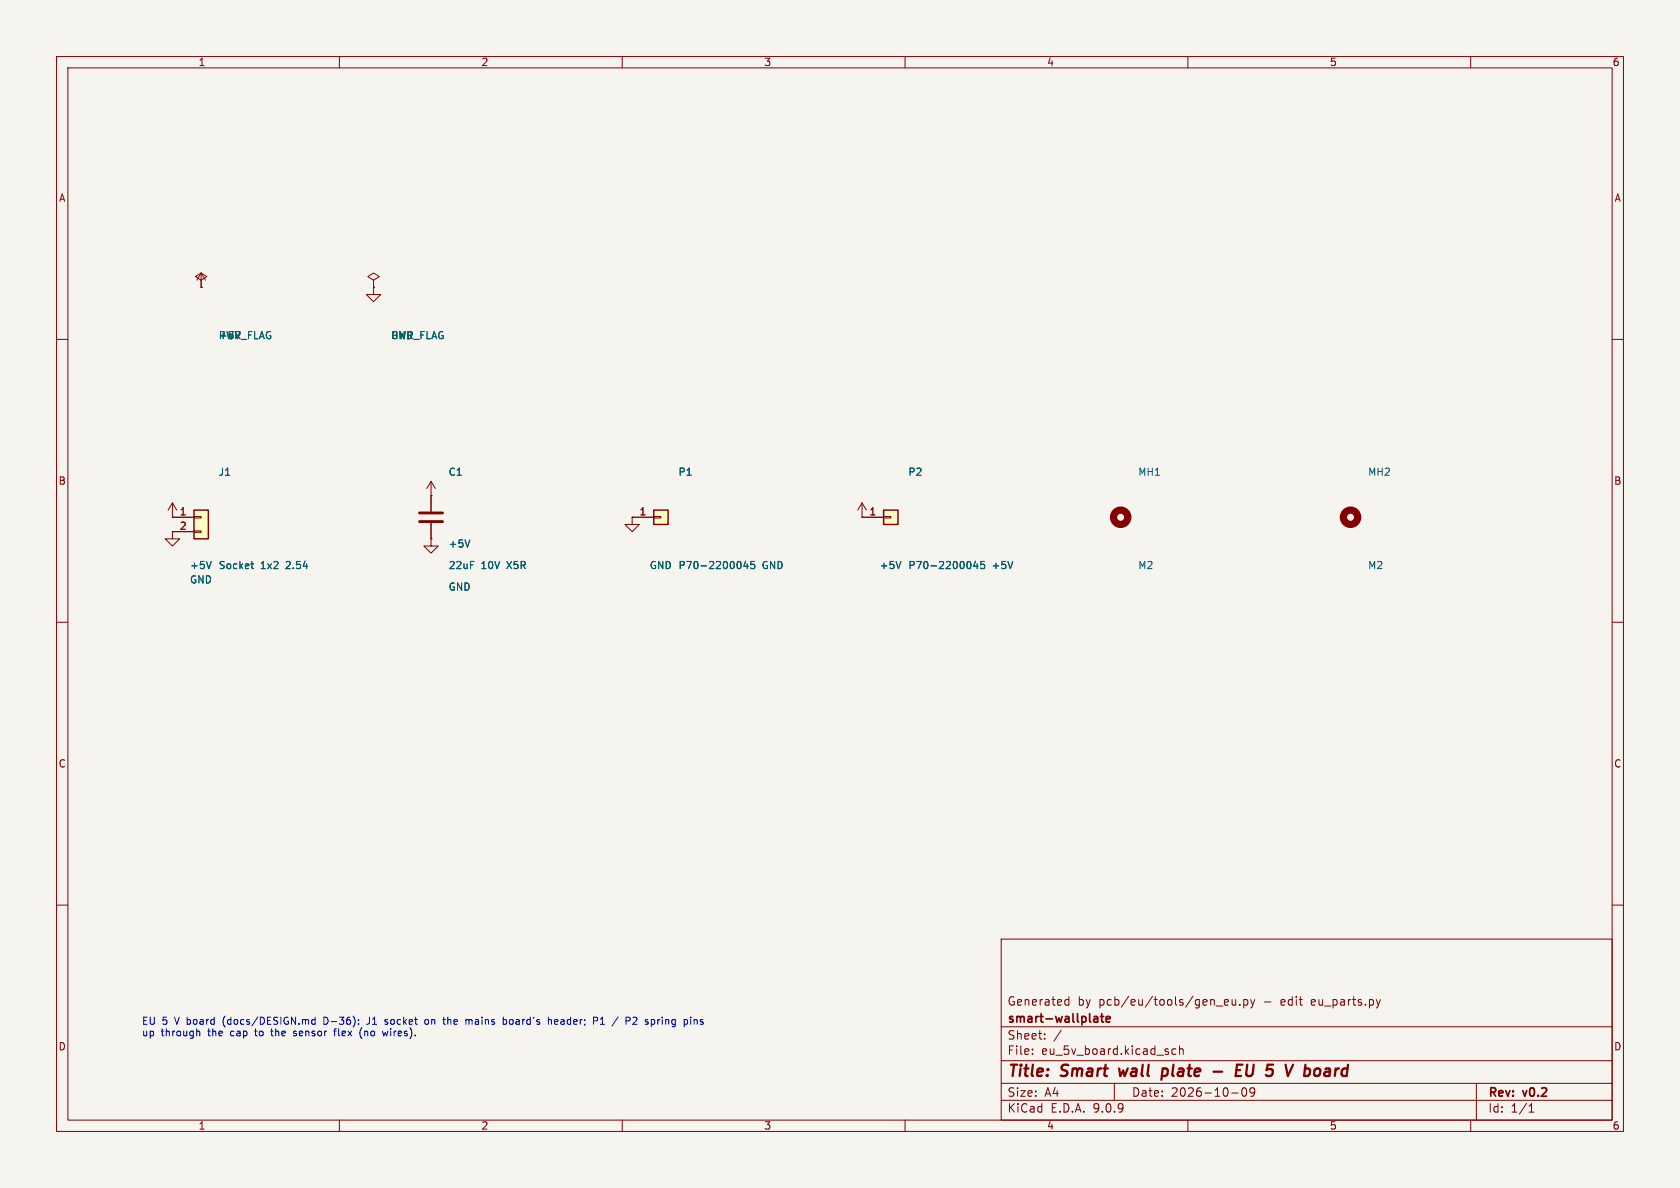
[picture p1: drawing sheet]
<svg xmlns="http://www.w3.org/2000/svg" width="297mm" height="210mm" viewBox="0 0 297 210" stroke-linecap="round" stroke-linejoin="round" font-family="sans-serif">
<path d="M0 0h297v210h-297z" fill="#f5f4ef" stroke="#f5f4ef" stroke-width=".18"/>
<g fill="none" stroke="#840000" stroke-width=".18">
<path d="M10 10h277v190h-277zM12 12h273v186h-273zM60 10v2M110 10v2M160 10v2M210 10v2M260 10v2M10 60h2M285 60h2M10 110h2M285 110h2M10 160h2"/>
<path d="M177 166h108v32h-108zM188.4 176.8h.6M188.4 177.6h.6M189 176.2v1.5M216.5 177.6h.6M216.5 176.8l.5-.1 .2 .4-.7 .1M217.8 176.7l.1 .9 .3 .1 .3-.1M218.5 176.7v1M219.2 177.6v.1M219.9 176.8l.4-.1 .3 .3v.4l-.1 .2h-.6M219.9 176.7v1.5M221.1 176.7l.4 1"/>
<path d="M221.5 177.7l-.2 .4-.2 .1M221.8 176.7l-.3 1M244 176.7l-.3 1M285 160h2M60 198v2M110 198v2M160 198v2M177 194.5h108M177 191.5h108M177 187.5h108M177 181.5h108M182.5 186.3v.1"/>
<path d="M182.5 185.5v.1M184.7 183.6v.1M184.7 182.8v.1M187.6 182.1l-1.3 2M197 191.5v3M207.9 185.5l-.4-.1-.3 .3v.4l.1 .2h.6M208.5 185.5l.2-.1 .4 .1 .1 .9M208.5 184.9v1.5M210 198v2M217.7 193.2h1.2M219.7 192.4l.2-.1a.81 .81 0 0 1 .6 .6 .81 .81 0 0 1-.3 .8l-.2 .1a.81 .81 0 0 1-.3-1.4zM221.8 192.9l-.3 .3h-.3l-.2-.3 .1-.5 .4-.1 .2 .1a.99 .99 0 0 1-.3 1.4h-.3"/>
<path d="M260 198v2M261 191.5v6.5M270.3 196.6h.9M270.3 195.5l.4-.4v1.5"/>
</g>
<path d="M197.8 188.9l.3 1.3 .5-.9M205.4 190.1l.2 .1 .6-.1M205.6 189l.2-.1 .5 .1M205.6 188.9l-.3 2M214.5 189.4h1.6M218.6 189.2h.6M219.6 188.2h-.9l-.3 2h1M220.5 188.2l-.2 1.6 .2 .3 .5 .1M230.7 189l.2-.1 .6 .1 .1 .3-.1 .5a.66 .66 0 0 1-.9 .3M230.8 188.2l-.3 2" fill="none" stroke="#840000" stroke-width=".4"/>
<path d="M193.8 179.7l.3 .2v.8M194.6 179.7h.5M194.8 179.2v1.3l.3 .2M194.1 180.6l-.5 .1M194.1 180l-.5 .1M195.6 180.2l.7-.2-.1-.2-.4-.1-.2 .2v.7h.6" fill="none" stroke="#840000" stroke-width=".3"/>
<path d="M156.2 90.2h2.5v2.5h-2.5z" fill="#ffffc2"/>
<path d="M156.2 90.2h2.5v2.5h-2.5z" fill="none" stroke="#840000" stroke-width=".25"/>
<g fill="none" stroke="#840000" stroke-width=".18">
<path d="M35.6 49.5l1-.6-1-.6-1.1 .6 1.1 .6v1.3M35.6 50.8h.1M35.6 48.3l-.8 1.2M35.6 48.3l.7 1.2M35.6 48.3v2.5M66 50.8v1.3h1.3l-1.3 1.2-1.2-1.2h1.2M66 50.8h.1M66 49.5l1.1-.6-1.1-.6-1 .6 1 .6v1.3M30.5 91.4h.1M30.5 88.9l-.8 1.3M30.5 88.9l.7 1.3M30.5 88.9v2.5"/>
<path d="M76.2 87.6h.1M76.2 85.1v5.3M76.2 92.5v2.8M76.2 85.1l-.8 1.3M76.2 85.1l.8 1.3M152.4 91.4h3.8M156.2 91.3h1.3v.3h-1.3z"/>
</g>
<path d="M37.3 99.2l-.4 1.3M83.1 95.4l-.5 1.3M171.6 99.5v.8M172.4 99.2l-.3 .9h.8M172.7 99.7v.8M174 99.2h-.6v.7l.1-.2 .5 .1 .1 .2-.1 .4-.2 .1-.4-.1" fill="none" stroke="#006464" stroke-width=".18"/>
<path d="M74.2 90.7h4M74.2 92.2h4" fill="none" stroke="#840000" stroke-width=".51"/>
<path d="M34.3 90.2h2.5v5.1h-2.5z" fill="#ffffc2"/>
<path d="M34.3 90.2h2.5v5.1h-2.5z" fill="none" stroke="#840000" stroke-width=".25"/>
<path d="M30.5 91.4h3.8M30.5 94h3.8M34.3 91.3h1.3v.3h-1.3zM34.3 93.9h1.3v.2h-1.3zM76.2 95.3v1.2h1.3l-1.3 1.3-1.3-1.3h1.3M76.2 95.3h.1" fill="none" stroke="#840000" stroke-width=".18"/>
<path d="M44.4 99.7h.4M44.5 100.3l.3 .2" fill="none" stroke="#006464" stroke-width=".18"/>
<g fill="none" stroke="#840000" stroke-width="1.3">
<circle cx="198.1" cy="91.4" r="1.27"/>
<circle cx="238.8" cy="91.4" r="1.27"/>
</g>
<path d="M115.6 90.2h2.5v2.5h-2.5z" fill="#ffffc2"/>
<path d="M115.6 90.2h2.5v2.5h-2.5z" fill="none" stroke="#840000" stroke-width=".25"/>
<g fill="none" stroke="#840000" stroke-width=".18">
<path d="M35.6 50.8h.1M66 50.8h.1M30.5 94v1.3h1.2l-1.2 1.2-1.3-1.2h1.3M30.5 94h.1M30.5 91.4h.1M30.5 91.4h3.8M30.5 94h3.8M76.2 95.3h.1M76.2 87.6h.1M76.2 87.6v2.8M76.2 92.5v2.8M111.8 91.4v1.3h1.2l-1.2 1.3-1.3-1.3h1.3"/>
<path d="M111.8 91.4h.1M111.8 91.4h3.8M115.6 91.3h1.2v.3h-1.2zM152.4 91.4h.1M152.4 91.4h3.8M152.4 88.9l-.8 1.3M152.4 88.9l.8 1.3M152.4 88.9v2.5"/>
</g>
<g fill="none" stroke="#006464" stroke-width=".18">
<path d="M37.3 99.2l-.4 1.3M44.4 99.7h.4M83.1 95.4l-.5 1.3M131 99.5v.8M131.8 99.2l-.3 .9h.8M132.1 99.7v.8M133.4 99.2h-.6l-.1 .7 .2-.2 .4 .1 .1 .2v.4l-.2 .1-.5-.1M159.3 99.2l-.5 1.3M171.6 99.5v.8M172.4 99.2l-.3 .9h.8M172.7 99.7v.8M174 99.2h-.6v.7l.1-.2 .5 .1 .1 .2-.1 .4-.2 .1-.4-.1"/>
<path d="M44.5 100.3l.3 .2"/>
</g>
<g fill="none" stroke="#0000c2" stroke-width=".18">
<path d="M55.7 179.8v1.3M57.6 179.8h-.3v1.3h.3M78.4 179.8v1.1M79.2 179.8v1.3M105.4 179.8l.3 .2-.1 .3-.2 .2M109.3 179.7l-1.1 1.7M111.9 179.9l.5-.1 .2 .4-.8 .9h.8M35 182.3l.3 .2v.6M48 181.8l.1 1.3M51.9 183.1h.4M51.9 182.5l.1 .1 .3 .1M55.7 180.3l-.4-.1-.2 .3 .1 .5h.5"/>
<path d="M59.1 182v1.1M63.4 181v.1M63.4 180.3v.1M64 181.7a1.46 1.46 0 0 0 0 1.9M65.3 180.9l-.5 .2M68.5 180.3l-.3-.1-.2 .3 .6 .3M68.6 182.3l-.3 .8-.2-.6-.2 .6M68.6 180.9l-.2 .2-.4-.1M75.2 180.3l.2-.1 .3 .1 .1 .5-.1 .2-.3 .1-.2-.1zM79.3 180.2l-.1 .1M82.9 180.3v.1M82.9 180.4l.2-.2 .3 .1 .1 .8"/>
<path d="M82.9 180.4v.7M89.1 180.2l.3 .1 .2 .2-.1 .5-.4 .1M90.3 180.2l-.2 .3v.3l.2 .3M97 180.3h.4l.1 .8M98.6 180.3l-.4-.1-.2 .2 .1 .6h.5M98.6 180.5l-.6 .1M106.1 181.1h.8M106.1 180.2l.4-.4v1.3M116.3 180.2v.9M116.4 180.3l-.1 .2M122.7 180.3l.2-.1 .3 .1 .1 .8M122.7 180.2v.9"/>
</g>
<g font-size="2.8" fill="#840000">
<text x="178" y="190.9">Title:</text>
<text x="187.7" y="190.9">Smart</text>
<text x="198.7" y="190.9">wall</text>
<text x="207.1" y="190.9">plate</text>
<text x="221.7" y="190.9">EU</text>
<text x="227.9" y="190.9">5</text>
<text x="232.2" y="190.9">V board</text>
</g>
<g font-size="2.1" fill="#840000">
<text x="178" y="178">Generated</text>
<text x="190.5" y="178">by</text>
<text x="194.3" y="178">pcb/eu/tools/gen_eu.py</text>
<text x="223.5" y="178">-</text>
<text x="226.7" y="178">edit</text>
<text x="232.2" y="178">eu_parts.py</text>
<text x="178" y="184">Sheet:</text>
<text x="178" y="181.2">smart-wallplate</text>
<text x="178" y="186.7">File:</text>
<text x="184.1" y="186.7">eu_5v_board.kicad_sch</text>
<text x="178" y="196.9">KiCad</text>
<text x="178" y="194.1">Size:</text>
<text x="184.7" y="194.1">A4</text>
<text x="185.7" y="196.9">E.D.A.</text>
<text x="193.3" y="196.9">9.0.9</text>
<text x="200" y="194.1">Date:</text>
<text x="207" y="194.1">2026-10-09</text>
<text x="263" y="194.3">Rev:</text>
<text x="263" y="196.9">Id:</text>
<text x="267.1" y="196.9">1/1</text>
<text x="269.4" y="194.3">v0.2</text>
</g>
<g font-size="1.8" fill="#840000">
<text x="35" y="11.9">1</text>
<text x="85" y="11.9">2</text>
<text x="135" y="11.9">3</text>
<text x="185" y="11.9">4</text>
<text x="235" y="11.9">5</text>
<text x="285" y="11.9">6</text>
<text x="10.3" y="35.9">A</text>
<text x="285.3" y="35.9">A</text>
<text x="10.3" y="85.9">B</text>
<text x="285.3" y="85.9">B</text>
<text x="10.3" y="135.9">C</text>
<text x="285.3" y="135.9">C</text>
<text x="10.3" y="185.9">D</text>
<text x="285.3" y="185.9">D</text>
<text x="35" y="199.9">1</text>
<text x="85" y="199.9">2</text>
<text x="135" y="199.9">3</text>
<text x="185" y="199.9">4</text>
<text x="235" y="199.9">5</text>
<text x="285" y="199.9">6</text>
</g>
<g font-size="1.8" fill="#006464">
<text x="38.6" y="60.2">PWR_FLAG</text>
<text x="38.6" y="60.2">+5V</text>
<text x="69" y="60.2">GND</text>
<text x="69" y="60.2">PWR_FLAG</text>
<text x="38.6" y="84.3">J1</text>
<text x="79.2" y="84.3">C1</text>
<text x="119.8" y="84.3">P1</text>
<text x="160.5" y="84.3">P2</text>
<text x="201.1" y="84.3">MH1</text>
<text x="241.8" y="84.3">MH2</text>
<text x="33.5" y="100.8">+5V</text>
<text x="38.6" y="100.8">Socket</text>
<text x="46" y="100.8">1x2</text>
<text x="50.6" y="100.8">2.54</text>
<text x="79.2" y="97">+5V</text>
<text x="79.2" y="100.8">22uF</text>
<text x="85" y="100.8">10V</text>
<text x="89.7" y="100.8">X5R</text>
<text x="114.8" y="100.8">GND P70-2200045</text>
<text x="134.7" y="100.8">GND</text>
<text x="155.4" y="100.8">+5V</text>
<text x="160.5" y="100.8">P70-2200045</text>
<text x="175.4" y="100.8">+5V</text>
<text x="201.1" y="100.8">M2</text>
<text x="241.8" y="100.8">M2</text>
<text x="33.5" y="103.3">GND</text>
<text x="79.2" y="104.6">GND</text>
</g>
<g font-size="1.8" fill="#a90000">
<text x="31.7" y="91.2">1</text>
<text x="31.7" y="93.7">2</text>
<text x="113" y="91.2">1</text>
<text x="153.6" y="91.2">1</text>
</g>
<g font-size="1.8" fill="#0000c2">
<text x="25" y="181.5">EU 5</text>
<text x="25" y="183.5">up</text>
<text x="28.5" y="183.5">through</text>
<text x="31" y="181.5">V board</text>
<text x="36.9" y="183.5">the</text>
<text x="39.8" y="181.5">(docs/DESIGN.md</text>
<text x="41" y="183.5">cap</text>
<text x="45.6" y="183.5">to</text>
<text x="48.6" y="183.5">the</text>
<text x="52.8" y="183.5">sensor</text>
<text x="57.9" y="181.5">D-36):</text>
<text x="60.2" y="183.5">flex</text>
<text x="64.8" y="183.5">(no</text>
<text x="65.8" y="181.5">J1</text>
<text x="69.1" y="181.5">socket</text>
<text x="69.2" y="183.5">wires).</text>
<text x="76.4" y="181.5">on</text>
<text x="79.9" y="181.5">the</text>
<text x="84" y="181.5">mains</text>
<text x="90.8" y="181.5">board's</text>
<text x="99" y="181.5">header;</text>
<text x="110.8" y="181.5">/</text>
<text x="113.3" y="181.5">P2</text>
<text x="117" y="181.5">spring</text>
<text x="124" y="181.5">pins</text>
</g>
</svg>
